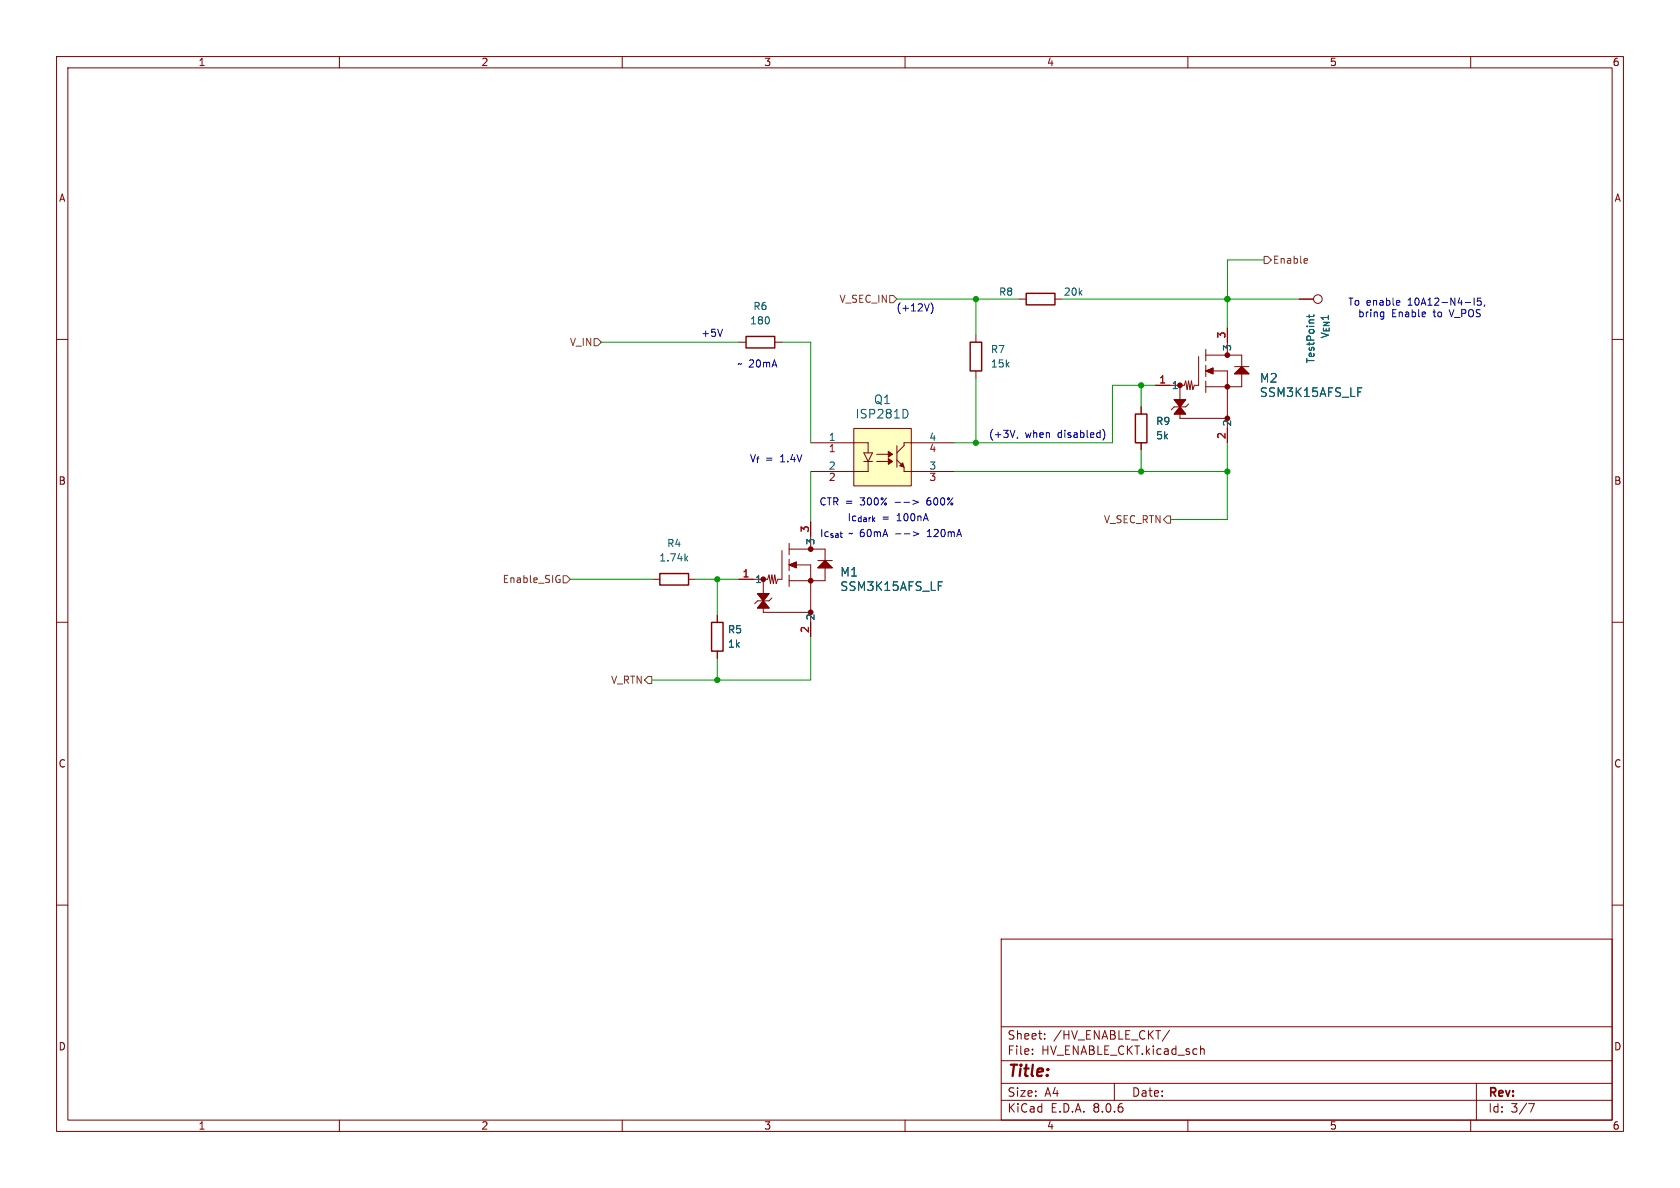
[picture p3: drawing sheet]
<svg xmlns="http://www.w3.org/2000/svg" width="297mm" height="210mm" viewBox="0 0 297 210" stroke-linecap="round" stroke-linejoin="round" font-family="sans-serif">
<g fill="none" stroke="#840000" stroke-width=".18">
<path d="M10 10h277v190h-277zM12 12h273v186h-273zM60 10v2M110 10v2M160 10v2M210 10v2M260 10v2M10 60h2M172.5 59.2v1.3M180.2 52.9h1.2M186.5 52.9h1.3M217 58v4.8"/>
<path d="M229.7 52.9h2.5M285 60h2M130.6 60.5h1.3M137 60.5h1.2M172.5 65.6v1.2M201.7 71.9v1.3M201.7 78.3v1.2M207.6 70.7h2l-2 2.5h2zM208.6 73.2v.8h8.4M208.6 68.1v2.6M210.1 71.4l-.5 .5h-2l-.5 .5M211.9 63v5.1h-.8l-.2 .8-.3-1.5-.2 1.5-.3-1.5-.2 1.5-.3-1.5-.2 .7h-5.1"/>
<path d="M213.2 61.8v2M213.2 64.6v2M213.2 67.4v2M213.2 65.6l1.2-.5v1zM213.2 62.8h6.3v2M214.4 65.6h2.6v12.7M218.3 66.1l1.2-1.3 1.3 1.3zM218.3 64.8h2.5M219.5 66.1v2.3h-6.3M138.2 97.3v5.1h-.7l-.3 .8-.2-1.6-.3 1.6-.2-1.6-.3 1.6-.2-1.6-.3 .8h-5.1M139.5 96.1v2M139.5 98.8v2.1"/>
<path d="M139.5 99.9l1.3-.5v1zM139.5 97.1h6.4v2M140.8 99.9h2.5v12.7M143.3 92.2v4.9M144.6 99.1h2.5M10 110h2M115.4 102.4h1.3M121.7 102.4h1.3M126.8 108.8v1.2M126.8 115.1v1.3M133.9 104.9h2.1l-2.1 2.6h2.1zM134.9 107.5v.7h8.4"/>
<path d="M134.9 102.4v2.5M136.5 105.7l-.5 .5h-2.1l-.5 .5M139.5 101.6v2.1M144.6 100.4l1.3-1.3 1.2 1.3zM145.9 100.4v2.3h-6.4M285 110h2M10 160h2M285 160h2M177 166h108v32h-108zM60 198v2M110 198v2M160 198v2"/>
<path d="M177 194.5h108M177 191.5h108M177 187.5h108M177 181.5h108M182.5 186.3v.1M182.5 185.5v.1M184.7 183.6v.1M184.7 182.8v.1M197 191.5v3M206.7 182.1l-1.2 2M210 198v2M212.2 184.9v1.5"/>
<path d="M212.2 185.5l.3-.1 .3 .1 .1 .9M260 198v2M261 191.5v6.5M270.2 195.1h1l-.6 1.5"/>
<circle cx="233" cy="52.9" r=".76"/>
</g>
<path d="M231.4 55.6v.5M232.3 55.6l-.2 .3h-1.1M240 68.6h.8M121.2 98.7l.4 .5M121.6 98.3l-.5 .5M165.9 102.8h.7" fill="none" stroke="#006464" stroke-width=".18"/>
<path d="M131.9 59.5h5.1v2h-5.1zM181.4 51.9h5.1v2h-5.1zM171.5 60.5h2v5.1h-2zM200.7 73.2h2.1v5.1h-2.1zM116.7 101.4h5v2h-5zM125.8 110h2v5.1h-2z" fill="none" stroke="#840000" stroke-width=".25"/>
<g fill="#840000" stroke="#840000" stroke-width=".18">
<path d="M213.2 65.6l1.2-.5v1z"/>
<path d="M218.3 66.1l1.2-1.3 1.3 1.3z"/>
<path d="M207.6 70.7h2l-1 1.2 1 1.3h-2l1-1.3z"/>
<path d="M139.5 99.9l1.3-.5v1z"/>
<path d="M144.6 100.4l1.3-1.3 1.2 1.3z"/>
<path d="M133.9 104.9h2.1l-1.1 1.3 1.1 1.3h-2.1l1-1.3z"/>
</g>
<g fill="none" stroke="#840000" stroke-width=".51">
<circle cx="208.6" cy="68.1" r=".25"/>
<circle cx="217" cy="74" r=".25"/>
<circle cx="217" cy="62.8" r=".25"/>
<circle cx="217" cy="68.4" r=".25"/>
<circle cx="143.3" cy="97.1" r=".25"/>
<circle cx="134.9" cy="102.4" r=".25"/>
<circle cx="143.3" cy="108.2" r=".25"/>
<circle cx="143.3" cy="102.7" r=".25"/>
</g>
<path d="M150.9 75.7h10.2v10.2h-10.2z" fill="#ffffc2"/>
<g fill="none" stroke="#840000" stroke-width=".18">
<path d="M217 58v2.5M229.7 52.9h2.5M143.3 78.3h10.2v1.8M150.9 75.7h10.2v10.2h-10.2zM158.6 78.8v3.8M168.7 78.3h-8.9v.5l-1.2 1.3M201.7 71.9v1.3M201.7 78.3v1.2M204.3 68.1h2.5M217 75.7v2.6M143.3 92.2v2.6M152.7 81.6h1.5"/>
<path d="M152.7 80.1h1.5l-.7 1.5zM153.5 81.6v1.8h-10.2M155 81.6h2M155 80.3h2M158.6 81.3l.7 .8M159.8 82.6v.8h8.9M126.8 108.8v1.2M126.8 115.1v1.3M130.6 102.4h2.6M143.3 110v2.6"/>
</g>
<g fill="#840000" stroke="#840000" stroke-width=".18">
<path d="M157 81.1l.8 .5-.8 .5z"/>
<path d="M157 79.8l.8 .5-.8 .5z"/>
<path d="M159.1 82.3l.5-.5 .2 .8z"/>
</g>
<path d="M231.4 55.6v.5M232.3 55.6l-.2 .3h-1.1M160.2 72.4l.3 .6-.1 .5-.2 .3M240 68.6h.8M165.9 102.8h.7" fill="none" stroke="#006464" stroke-width=".18"/>
<path d="M105 59.9h.7l.6 .6-.6 .6h-.7zM157.3 52.2h.6l.7 .7-.7 .6h-.6zM223.5 45.3h.6l.6 .7-.6 .6h-.6zM231 45.7l.1 .3-.6 .1M231.1 46.5h-.1M206.3 91.2h.6v1.3h-.6l-.6-.7zM98.7 101.7l.3 .1M98.8 102.4h.2v.5l-.2 .1M99.6 101.8h.6l.6 .6-.6 .6h-.6zM114.6 119.6h.6v1.2h-.6l-.7-.6z" fill="none" stroke="#725600" stroke-width=".18"/>
<g fill="none" stroke="#0000c2" stroke-width=".18">
<path d="M127.7 58.2l-.4 1.3M164.3 53.7l-.4 1.3M164.6 53.5a1.46 1.46 0 0 1 0 2M244.3 55.2h.3M244.6 55.2v1l-.2 .2M244.6 55.9l-.3 .1M247.3 53.1l.2 .3-.6 .1M247.4 53.9l-.1 .1M259 53.5h1M260.6 52.7v1.3M261.8 52.7h-.6l-.1 .6 .2-.1h.4l.2 .2-.1 .4-.2 .2-.5-.2M262.5 53.9l-.1 .2"/>
<path d="M179.9 77.3l-.1 .2M195 75.9a1.46 1.46 0 0 1 0 1.9M161.4 88.4l.9 .4-.9 .4M161.5 94l.9 .4-.9 .3M163.9 94.9h.8M164.1 93.9l-.2 .1"/>
</g>
<g fill="none" stroke="#009600" stroke-width=".18">
<path d="M158.6 52.9h21.6M172.5 52.9v6.3M187.8 52.9h41.9M217 52.9v5.1M223.5 46h-6.5v6.9M106.3 60.5h24.3M138.2 60.5h5.1v17.8M172.5 66.8v11.5M201.7 68.1v3.8M201.7 79.5v3.9M204.3 68.1h-7.6v10.2h-28M217 78.3v13.5h-10.1"/>
<path d="M143.3 83.4v8.8M168.7 83.4h48.3M100.8 102.4h14.6M123 102.4h7.6M126.8 102.4v6.4M126.8 116.4v3.8M143.3 112.6v7.6h-28.1"/>
</g>
<g fill="#009600" stroke="#009600" stroke-width=".18">
<circle cx="201.7" cy="83.4" r=".46"/>
<circle cx="217" cy="52.9" r=".46"/>
<circle cx="217" cy="83.4" r=".46"/>
<circle cx="201.7" cy="68.1" r=".46"/>
<circle cx="172.5" cy="78.3" r=".46"/>
<circle cx="126.8" cy="102.4" r=".46"/>
<circle cx="126.8" cy="120.2" r=".46"/>
<circle cx="172.5" cy="52.9" r=".46"/>
</g>
<text font-size="2.8" fill="#840000" x="178" y="190.9">Title:</text>
<g font-size="2.1" fill="#006464">
<text x="154.4" y="71.6">Q1</text>
<text x="222.6" y="67.8">M2</text>
<text x="222.6" y="70.4">SSM3K15AFS_LF</text>
<text x="151.2" y="74.2">ISP281D</text>
<text x="148.5" y="102.1">M1</text>
<text x="148.5" y="104.7">SSM3K15AFS_LF</text>
</g>
<g font-size="2.1" fill="#840000">
<text x="178" y="184">Sheet:</text>
<text x="186.2" y="184">/HV_ENABLE_CKT/</text>
<text x="178" y="186.7">File:</text>
<text x="184.1" y="186.7">HV_ENABLE_CKT.kicad_sch</text>
<text x="178" y="196.9">KiCad</text>
<text x="178" y="194.1">Size:</text>
<text x="184.7" y="194.1">A4</text>
<text x="185.7" y="196.9">E.D.A.</text>
<text x="193.3" y="196.9">8.0.6</text>
<text x="200" y="194.1">Date:</text>
<text x="263" y="194.3">Rev:</text>
<text x="263" y="196.9">Id:</text>
<text x="267.1" y="196.9">3/7</text>
</g>
<g font-size="1.8" fill="#840000">
<text x="35" y="11.9">1</text>
<text x="85" y="11.9">2</text>
<text x="135" y="11.9">3</text>
<text x="185" y="11.9">4</text>
<text x="235" y="11.9">5</text>
<text x="285" y="11.9">6</text>
<text x="10.3" y="35.9">A</text>
<text x="285.3" y="35.9">A</text>
<text x="10.3" y="85.9">B</text>
<text x="285.3" y="85.9">B</text>
<text x="10.3" y="135.9">C</text>
<text x="285.3" y="135.9">C</text>
<text x="10.3" y="185.9">D</text>
<text x="285.3" y="185.9">D</text>
<text x="35" y="199.9">1</text>
<text x="85" y="199.9">2</text>
<text x="135" y="199.9">3</text>
<text x="185" y="199.9">4</text>
<text x="235" y="199.9">5</text>
<text x="285" y="199.9">6</text>
</g>
<g font-size="1.8" fill="#725600">
<text x="224.9" y="46.8">Enable</text>
<text x="148.3" y="53.7">V_SEC_IN</text>
<text x="100.6" y="61.4">V_IN</text>
<text x="195.1" y="92.7">V_SEC_RTN</text>
<text x="88.8" y="103.3">Enable_SIG</text>
<text x="107.9" y="121.1">V_RTN</text>
</g>
<g font-size="1.8" fill="#006464">
<text x="176.5" y="52.5">R8</text>
<text x="188" y="52.5">20k</text>
<text x="132.5" y="57.5">180</text>
<text x="133.1" y="55">R6</text>
<text x="235.1" y="59.9" transform="rotate(-90 235.1 59.9)">V_{EN}1</text>
<text x="175.1" y="62.6">R7</text>
<text x="175.1" y="65.2">15k</text>
<text x="217.8" y="62.2" transform="rotate(-90 217.8 62.2)">3</text>
<text x="232.6" y="64.3" transform="rotate(-90 232.6 64.3)">TestPoint</text>
<text x="207.1" y="69">1</text>
<text x="204.3" y="75.3">R9</text>
<text x="204.3" y="77.9">5k</text>
<text x="217.8" y="75.5" transform="rotate(-90 217.8 75.5)">2</text>
<text x="146.4" y="78">1</text>
<text x="164.2" y="78">4</text>
<text x="116.5" y="99.5">1.74k</text>
<text x="117.8" y="96.9">R4</text>
<text x="144.2" y="96.5" transform="rotate(-90 144.2 96.5)">3</text>
<text x="133.4" y="103.3">1</text>
<text x="128.6" y="112.2">R5</text>
<text x="144.2" y="109.8" transform="rotate(-90 144.2 109.8)">2</text>
<text x="128.6" y="114.7">1k</text>
</g>
<g font-size="1.8" fill="#0000c2">
<text x="123.9" y="59.7">+5V</text>
<text x="158.4" y="55.3">(+12V)</text>
<text x="238.2" y="54.2">To enable</text>
<text x="240" y="56.3">bring</text>
<text x="246" y="56.3">Enable</text>
<text x="249" y="54.2">10A12-N4-I5,</text>
<text x="253.5" y="56.3">to</text>
<text x="256.6" y="56.3">V_POS</text>
<text x="130.3" y="65.2">~ 20mA</text>
<text x="174.7" y="77.6">(+3V,</text>
<text x="181.2" y="77.6">when</text>
<text x="187.1" y="77.6">disabled)</text>
<text x="132.5" y="81.9">V_{f}</text>
<text x="135.3" y="81.9">=</text>
<text x="138.1" y="81.9">1.4V</text>
<text x="144.8" y="89.6">CTR =</text>
<text x="152.2" y="89.6">300%</text>
<text x="158.4" y="89.6">--&gt;</text>
<text x="164.3" y="89.6">600%</text>
<text x="144.9" y="95.1">Ic_{sat}~ 60mA</text>
<text x="149.8" y="92.3">Ic_{dark}</text>
<text x="155.9" y="92.3">=</text>
<text x="158.5" y="95.1">--&gt;</text>
<text x="158.7" y="92.3">100nA</text>
<text x="164.4" y="95.1">120mA</text>
</g>
<g font-size="1.8" fill="#a90000">
<text x="216.7" y="59.9" transform="rotate(-90 216.7 59.9)">3</text>
<text x="204.8" y="67.9">1</text>
<text x="216.7" y="77.7" transform="rotate(-90 216.7 77.7)">2</text>
<text x="146.4" y="80.3">1</text>
<text x="146.4" y="83.1">2</text>
<text x="164.2" y="83.1">3</text>
<text x="164.2" y="80.3">4</text>
<text x="146.4" y="85.3">2</text>
<text x="164.2" y="85.3">3</text>
<text x="143.1" y="94.2" transform="rotate(-90 143.1 94.2)">3</text>
<text x="131.2" y="102.1">1</text>
<text x="143.1" y="112" transform="rotate(-90 143.1 112)">2</text>
</g>
</svg>
